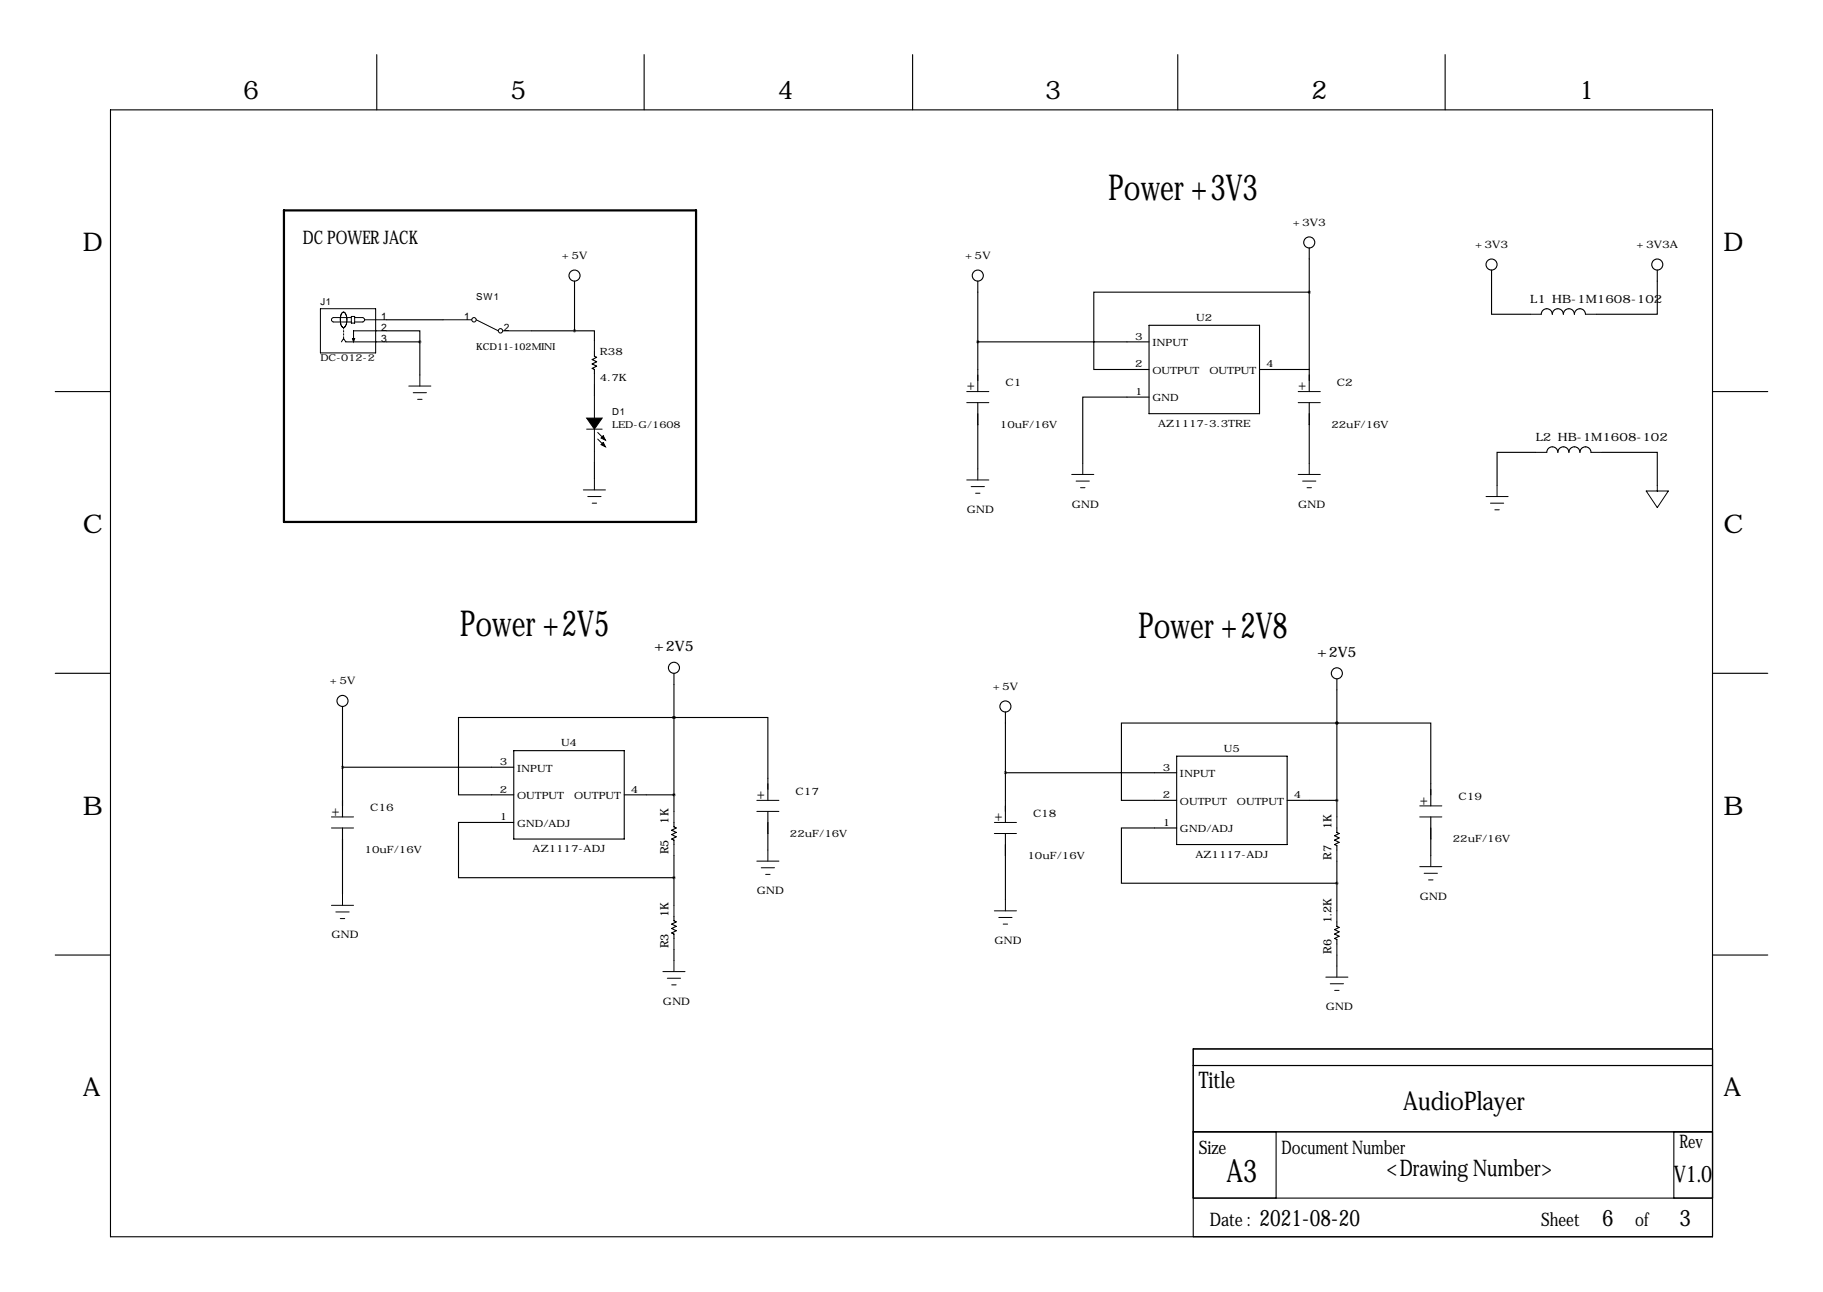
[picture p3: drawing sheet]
<svg xmlns="http://www.w3.org/2000/svg" width="419mm" height="297mm" viewBox="0 0 419 297" stroke-linecap="round" stroke-linejoin="round" font-family="sans-serif">
<g fill="none" stroke="#000" stroke-width=".25">
<path d="M86.6 12.6v12.7M148.1 12.6v12.7M209.8 12.6v12.7M270.8 12.6v12.7M332.2 12.6v12.7M25.4 25.3h368.3v259h-368.3zM301 57v10.2M88.9 76.1h7.6v2.5M88.9 78.6h7.6M88.9 73.5h13M96.5 78.6v7.6M122.2 76.1h9.9"/>
<path d="M132.1 76.1h4.6v2.2M132.1 64.6v11.5M224.8 78.6h39.4M224.8 64.6v25.4M264.2 74.8h25.4v20.3h-25.4zM301 67.2h-49.5v17.7h12.7M301 67.2v17.7h-11.4M342.9 62.1v10.1h8.9M354.3 72.2a1.27 1.27 0 0 1 1.3-1.2 1.27 1.27 0 0 1 1.3 1.2 1.27 1.27 0 0 1 1.2-1.2 1.27 1.27 0 0 1 1.3 1.2 1.27 1.27 0 0 1 1.3-1.2 1.27 1.27 0 0 1 1.2 1.2 1.27 1.27 0 0 1 1.3-1.2 1.27 1.27 0 0 1 1.3 1.2M381 62.1v10.1h-14M12.7 90h12.7M136.7 80.9v1l.5 .3-1.1 .5 1.1 .5-1.1 .5 1.1 .5-1.1 .5 .6 .2v1.1"/>
<path d="M136.7 88.5v2.5M224.8 92.6v15.2M264.2 91.3h-15.3v15.2M301 84.9v5.1M301 92.6v13.9M393.7 90h12.7M136.7 106.3v3.8M353.1 104h-8.9v7.6M355.6 104a1.27 1.27 0 0 1 1.3-1.3 1.27 1.27 0 0 1 1.2 1.3 1.27 1.27 0 0 1 1.3-1.3 1.27 1.27 0 0 1 1.3 1.3 1.27 1.27 0 0 1 1.2-1.3 1.27 1.27 0 0 1 1.3 1.3 1.27 1.27 0 0 1 1.3-1.3 1.27 1.27 0 0 1 1.3 1.3M368.3 104h12.7v7.6M12.7 154.8h12.7M154.9 154.8v31.7"/>
<path d="M307.3 156.1v31.7M393.7 154.8h12.7M78.7 162.4v25.4M78.7 176.4h39.4M118.1 172.6h25.4v20.3h-25.4zM154.9 165h-49.5v17.7h12.7M154.9 165h.1M154.9 165h21.6v19M231.1 163.7v25.4M231.1 177.7h39.4M270.5 173.8h25.4v20.4h-25.4zM307.3 166.2h-49.5v17.8h12.7"/>
<path d="M307.3 166.2h.1M307.3 166.2h21.6v19.1M78.7 190.4v15.2M118.1 189.1h-12.7v12.7h49.5M143.5 182.7h11.4M154.9 189.1v1l.5 .3-1 .5 1 .5-1 .5 1 .5-1 .5 .5 .3v1M154.9 196.7v11.4M176.5 186.5v8.9M231.1 191.6v15.3M270.5 190.4h-12.7v12.7h49.5M295.9 184h11.4M307.3 190.4v1l.5 .2-1 .5 1 .5-1 .6 1 .5-1 .5 .5 .2v1"/>
<path d="M307.3 198v11.4M328.9 187.8v8.9M12.7 219.6h12.7M154.9 210.7v1l.5 .2-1 .6 1 .5-1 .5 1 .5-1 .5 .5 .2v1.1M154.9 218.3v2.5M307.3 211.9v1.1l.5 .2-1 .5 1 .5-1 .5 1 .6-1 .5 .5 .2v1M307.3 219.6v2.5M393.7 219.6h12.7M274.3 245h119.4M393.7 241.2h-119.4v43.1M274.3 275.4h119.4M274.3 260.2h119.4"/>
<path d="M293.4 260.2v15.2M384.8 260.2v15.2"/>
<circle cx="301" cy="55.7" r="1.27"/>
<circle cx="132.1" cy="63.4" r="1.27"/>
<circle cx="224.8" cy="63.4" r="1.27"/>
<circle cx="342.9" cy="60.8" r="1.27"/>
<circle cx="381" cy="60.8" r="1.27"/>
<circle cx="154.9" cy="153.5" r="1.27"/>
<circle cx="307.3" cy="154.8" r="1.27"/>
<circle cx="78.7" cy="161.1" r="1.27"/>
<circle cx="231.1" cy="162.4" r="1.27"/>
</g>
<path d="M65.3 48.4h94.7v71.6h-94.7z" fill="none" stroke="#000" stroke-width=".51"/>
<g fill="none" stroke="#000" stroke-width=".23">
<path d="M73.7 71h12.7v10.1h-12.7zM78.5 78.6l.5-.8 .5 .8h9.4M80.8 73h-4.1a.51 .51 0 0 0-.5 .5 .51 .51 0 0 0 .5 .5h4.1M80.8 72.8h.7v1.5h-.7zM81.5 73h1.8a.51 .51 0 0 1 .5 .5 .51 .51 0 0 1-.5 .5h-1.8M83.8 73.5h5.1M86.4 78.6h.1M86.4 76.1h.1M88.9 76.1h-7.6v1.7M101.9 73.5h6.6M109.5 73.5l5.1 2.6M115.6 76.1h6.6"/>
<path d="M136.7 78.3v2.6M351.8 72.2h2.5M364.5 72.2h2.5M94 88.8h5.1M95 90.3h3M96 91.8h1M96.5 86.2v2.6M134.9 98.7h3.5M136.7 86v2.5M136.7 91v5.1M136.7 98.7v7.6M137.4 99.4l1.5 1.6"/>
<path d="M222.2 90h5.1M222.2 92.6h5.1M298.4 90h5.1M298.4 92.6h5.1M134.1 112.6h5.1M135.1 114.2h3.1M136.1 115.7h1.1M136.7 110.1v2.5M137.4 101l1.5 1.5M222.2 110.3h5.1M223.3 111.9h3M224.3 113.4h1"/>
<path d="M224.8 107.8v2.5M246.4 109.1h5.1M247.4 110.6h3M248.4 112.1h1M248.9 106.5v2.6M298.4 109.1h5.1M299.5 110.6h3M300.5 112.1h1M301 106.5v2.6M341.6 114.2h5.1M342.6 115.7h3.1M343.7 117.2h1"/>
<path d="M344.2 111.6v2.6M353.1 104h2.5M365.8 104h2.5M378.5 112.9h5l-2.5 3.8zM381 111.6v1.3M76.2 187.8h5.1M76.2 190.4h5.1M154.9 186.5v2.6M154.9 194.2v2.5M174 184h5.1M174 186.5h5.1M174 198h5.1"/>
<path d="M175 199.5h3.1M176.5 195.4v2.6M228.6 189.1h5.1M228.6 191.6h5.1M307.3 187.8v2.6M307.3 195.4v2.6M326.4 187.8h5.1M326.4 185.3h5.1M326.4 199.2h5.1M328.9 196.7v2.5M76.2 208.1h5.1M77.2 209.7h3.1"/>
<path d="M78.2 211.2h1M78.7 205.6v2.5M154.9 208.1v2.6M154.9 215.8v2.5M176 201h1M228.6 209.4h5.1M229.6 210.9h3.1M230.6 212.5h1M231.1 206.9v2.5M307.3 209.4v2.5M307.3 217v2.6M327.4 200.8h3.1"/>
<path d="M328.4 202.3h1M152.4 223.4h5.1M153.4 224.9h3.1M154.4 226.4h1M154.9 220.8v2.6M304.8 224.6h5.1M305.8 226.2h3.1M306.8 227.7h1M307.3 222.1v2.5"/>
<circle cx="109" cy="73.5" r=".51"/>
<circle cx="115.1" cy="76.1" r=".51"/>
</g>
<path d="M81 77.8h.5l-.2 .8zM134.9 96.1h3.5l-1.7 2.6zM138.7 101.7l.5 1-1-.5zM138.7 100.2l.5 1-1-.5z" fill="#000" stroke="#000" stroke-width=".23"/>
<g fill="none" stroke="#000" stroke-width=".23" stroke-dasharray=".4 .4">
<path d="M78.2 73.2v.3M78.2 73.5v.3M78.2 73.8l.1 .3M78.3 72.9l-.1 .3M78.3 74.1v.3M78.3 72.7v.2M78.3 74.4l.1 .3M78.4 72.4l-.1 .3M78.4 74.7l.1 .2M78.5 72.1l-.1 .3M78.5 74.9l.1 .2M78.6 72l-.1 .1"/>
<path d="M78.6 75.1l.1 .1M78.7 71.8l-.1 .2M78.7 75.2l.1 .1M78.8 71.8h-.1M78.8 75.3h.2M79 71.7l-.2 .1M79 75.3h.1M79 75.3v2.5M79.1 71.8l-.1-.1M79.1 75.3l.1-.1M79.2 71.8h-.1M79.2 75.2l.1-.1"/>
<path d="M79.3 72l-.1-.2M79.3 75.1l.2-.2M79.5 72.1l-.2-.1M79.5 74.9l.1-.2M79.6 72.4l-.1-.3M79.6 74.7l.1-.3M79.7 72.7l-.1-.3M79.7 74.4v-.3M79.7 72.9v-.2M79.7 74.1l.1-.3M79.8 73.5v-.3M79.8 73.2l-.1-.3"/>
<path d="M79.8 73.8v-.3"/>
</g>
<path d="M78.7 176.4a.05 .05 0 0 0 .1 0 .05 .05 0 0 0-.1 0zM154.9 165a.05 .05 0 0 0 .1 0 .05 .05 0 0 0-.1 0zM154.9 165a.05 .05 0 0 0 .1 0 .05 .05 0 0 0-.1 0zM154.9 182.7a.05 .05 0 0 0 .1 0 .05 .05 0 0 0-.1 0zM154.9 201.8a.05 .05 0 0 0 .1 0 .05 .05 0 0 0-.1 0zM231.1 177.7a.05 .05 0 0 0 .1 0 .05 .05 0 0 0-.1 0zM307.3 166.2a.05 .05 0 0 0 .1 0 .05 .05 0 0 0-.1 0zM307.3 166.2a.05 .05 0 0 0 .1 0 .05 .05 0 0 0-.1 0zM307.3 184a.05 .05 0 0 0 .1 0 .05 .05 0 0 0-.1 0zM307.3 203.1a.05 .05 0 0 0 .1 0 .05 .05 0 0 0-.1 0z" fill="#000" stroke="#000" stroke-width=".63"/>
<g font-size="8.2">
<text x="254.9" y="46">Power +3V3</text>
<text x="105.8" y="146.3">Power +2V5</text>
<text x="261.7" y="146.6">Power +2V8</text>
</g>
<text font-size="7.3" x="281.9" y="271.6">A3</text>
<g font-size="5.9">
<text x="55.9" y="22.7">6</text>
<text x="117.3" y="22.7">5</text>
<text x="178.8" y="22.7">4</text>
<text x="240.3" y="22.7">3</text>
<text x="301.5" y="22.7">2</text>
<text x="363" y="22.7">1</text>
<text x="19" y="57.8">D</text>
<text x="396.2" y="57.8">D</text>
<text x="19" y="122.5">C</text>
<text x="396.2" y="122.5">C</text>
<text x="19" y="187.3">B</text>
<text x="396.2" y="187.3">B</text>
<text x="19" y="252.1">A</text>
<text x="322.6" y="255.1">AudioPlayer</text>
<text x="396.2" y="252.1">A</text>
</g>
<g font-size="5.3">
<text x="275.6" y="250">Title</text>
<text x="318.8" y="270.4">&lt;Drawing Number&gt;</text>
<text x="384.8" y="271.6">V1.0</text>
<text x="289.6" y="281.8">2021-08-20</text>
<text x="368.3" y="281.8">6</text>
<text x="386.1" y="281.8">3</text>
</g>
<g font-size="4.3">
<text x="69.6" y="56.2">DC POWER JACK</text>
<text x="275.6" y="265.3">Size</text>
<text x="294.6" y="265.3">Document Number</text>
<text x="386.1" y="264">Rev</text>
<text x="278.1" y="281.8">Date :</text>
<text x="354.3" y="281.8">Sheet</text>
<text x="375.9" y="281.8">of</text>
</g>
<g font-size="3.6">
<text x="222.2" y="89.8">+</text>
<text x="298.4" y="89.8">+</text>
<text x="174" y="183.8">+</text>
<text x="326.4" y="185">+</text>
<text x="76.2" y="187.6">+</text>
<text x="228.6" y="188.8">+</text>
</g>
<g font-size="3.3">
<text x="150.4" y="149.7">+2V5</text>
<text x="302.8" y="151">+2V5</text>
</g>
<g font-size="2.6">
<text x="351.8" y="69.7">L1 HB-1M1608-102</text>
<text x="353.1" y="101.5">L2 HB-1M1608-102</text>
<text x="153.7" y="189.3" transform="rotate(-90 153.7 189.3)">1K</text>
<text x="306.1" y="190.6" transform="rotate(-90 306.1 190.6)">1K</text>
<text x="153.7" y="196.5" transform="rotate(-90 153.7 196.5)">R5</text>
<text x="306.1" y="197.7" transform="rotate(-90 306.1 197.7)">R7</text>
<text x="153.7" y="210.9" transform="rotate(-90 153.7 210.9)">1K</text>
<text x="306.1" y="212.2" transform="rotate(-90 306.1 212.2)">1.2K</text>
<text x="153.7" y="218" transform="rotate(-90 153.7 218)">R3</text>
<text x="306.1" y="219.3" transform="rotate(-90 306.1 219.3)">R6</text>
</g>
<g font-size="2.4">
<text x="297.2" y="51.9">+3V3</text>
<text x="129.2" y="59.5">+5V</text>
<text x="221.9" y="59.5">+5V</text>
<text x="339.1" y="57">+3V3</text>
<text x="376.3" y="57">+3V3A</text>
<text x="87.6" y="73.5">1</text>
<text x="87.6" y="76.1">2</text>
<text x="106.7" y="73.5">1</text>
<text x="115.8" y="76.1">2</text>
<text x="87.6" y="78.6">3</text>
<text x="231.1" y="88.8">C1</text>
<text x="307.3" y="88.8">C2</text>
<text x="222.2" y="118">GND</text>
<text x="246.4" y="116.7">GND</text>
<text x="298.4" y="116.7">GND</text>
<text x="75.8" y="157.3">+5V</text>
<text x="228.2" y="158.6">+5V</text>
<text x="182.9" y="182.7">C17</text>
<text x="335.3" y="184">C19</text>
<text x="85.1" y="186.5">C16</text>
<text x="237.5" y="187.8">C18</text>
<text x="174" y="205.6">GND</text>
<text x="326.4" y="206.9">GND</text>
<text x="76.2" y="215.8">GND</text>
<text x="228.6" y="217">GND</text>
<text x="152.4" y="231">GND</text>
<text x="304.8" y="232.3">GND</text>
</g>
<g font-size="2.3">
<text x="275" y="73.8">U2</text>
<text x="137.9" y="81.6">R38</text>
<text x="261" y="78.1">3</text>
<text x="264.9" y="79.6">INPUT</text>
<text x="137.9" y="87.5">4.7K</text>
<text x="261" y="84.4">2</text>
<text x="264.9" y="86">OUTPUT</text>
<text x="278" y="86">OUTPUT</text>
<text x="291.1" y="84.4">4</text>
<text x="261" y="90.8">1</text>
<text x="264.9" y="92.3">GND</text>
<text x="229.9" y="98.4">10uF/16V</text>
<text x="266.3" y="98.1">AZ1117-3.3TRE</text>
<text x="306.1" y="98.4">22uF/16V</text>
<text x="129" y="171.6">U4</text>
<text x="281.4" y="172.8">U5</text>
<text x="114.9" y="175.9">3</text>
<text x="118.9" y="177.4">INPUT</text>
<text x="267.3" y="177.2">3</text>
<text x="271.3" y="178.7">INPUT</text>
<text x="114.9" y="182.2">2</text>
<text x="118.9" y="183.7">OUTPUT</text>
<text x="132" y="183.7">OUTPUT</text>
<text x="145" y="182.2">4</text>
<text x="267.3" y="183.5">2</text>
<text x="271.3" y="185">OUTPUT</text>
<text x="284.4" y="185">OUTPUT</text>
<text x="297.4" y="183.5">4</text>
<text x="114.9" y="188.6">1</text>
<text x="118.9" y="190.1">GND/ADJ</text>
<text x="267.3" y="189.9">1</text>
<text x="271.3" y="191.4">GND/ADJ</text>
<text x="83.8" y="196.2">10uF/16V</text>
<text x="122.5" y="195.9">AZ1117-ADJ</text>
<text x="181.6" y="192.4">22uF/16V</text>
<text x="236.2" y="197.5">10uF/16V</text>
<text x="274.9" y="197.2">AZ1117-ADJ</text>
<text x="334" y="193.6">22uF/16V</text>
</g>
<g font-size="2.2">
<text x="73.7" y="70.2">J1</text>
<text x="109.5" y="68.9">SW1</text>
<text x="73.7" y="82.9">DC-012-2</text>
<text x="109.5" y="80.4">KCD11-102MINI</text>
<text x="140.7" y="95.4">D1</text>
<text x="140.7" y="98.4">LED-G/1608</text>
</g>
</svg>
